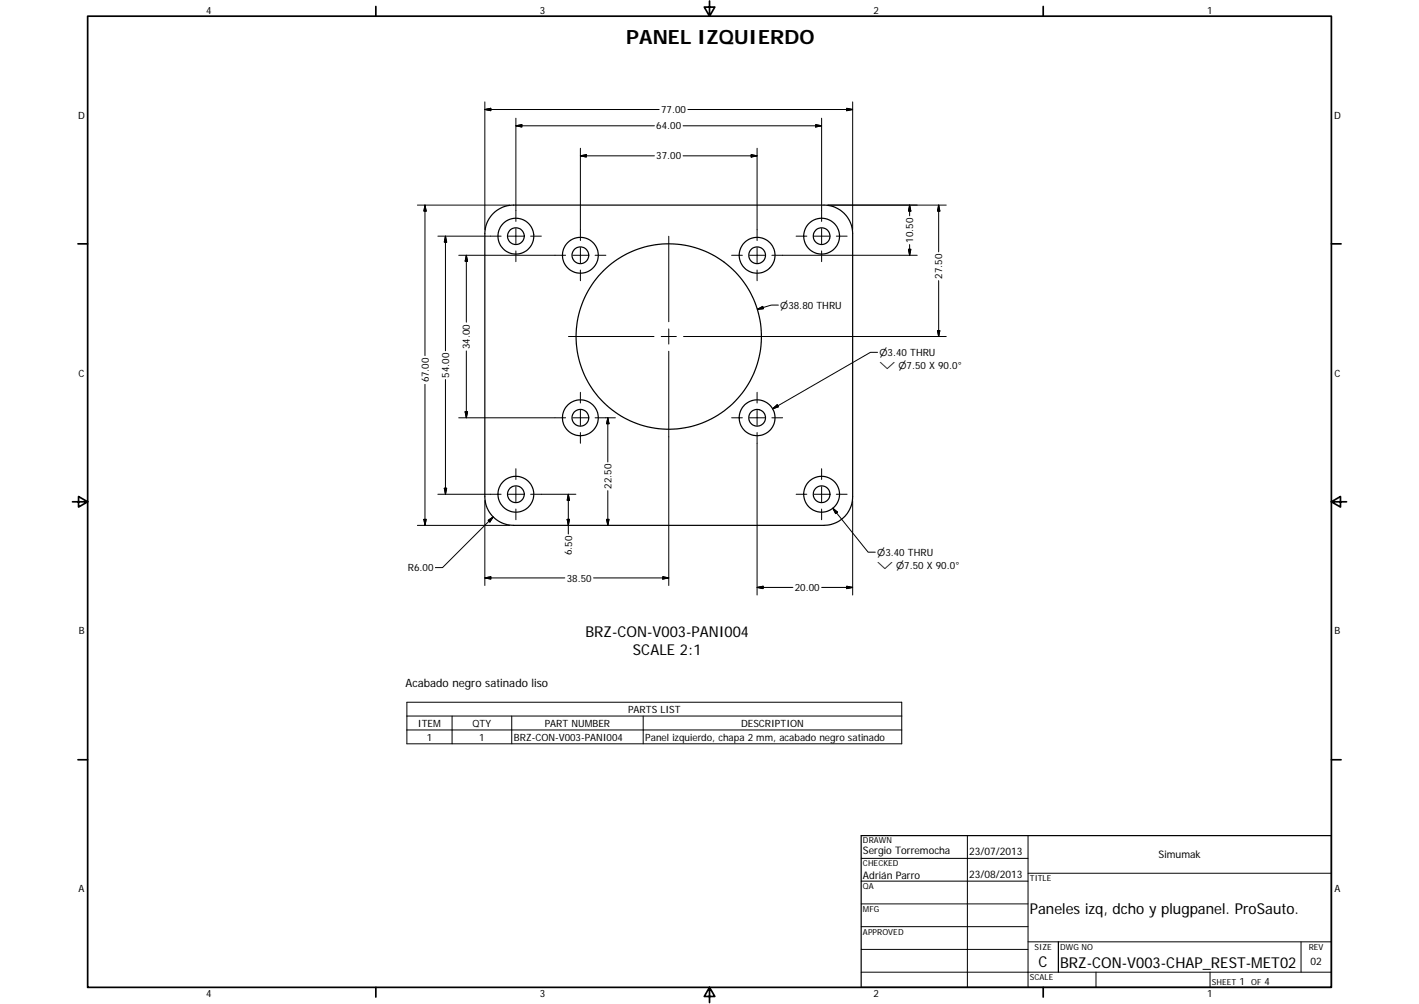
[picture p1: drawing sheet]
<svg xmlns="http://www.w3.org/2000/svg" width="594mm" height="420mm" viewBox="0 0 594 420" stroke-linecap="round" stroke-linejoin="round" font-family="sans-serif">
<g fill="none" stroke="#000" stroke-width=".51">
<path d="M206.2 89.6a12 12 0 0 1 8.8-3.8h130a12 12 0 0 1 12 12v110a12 12 0 0 1-12 12.1h-130a12.1 12.1 0 0 1-12-12.1v-110a11.9 11.9 0 0 1 3.2-8.2zM360.5 349.7h196.9v63.5h-196.9z"/>
<circle cx="216" cy="98.8" r="3.5"/>
<circle cx="216" cy="98.8" r="7.5"/>
<circle cx="344" cy="98.8" r="3.5"/>
<circle cx="344" cy="98.8" r="7.5"/>
<circle cx="243" cy="106.8" r="3.5"/>
<circle cx="243" cy="106.8" r="7.5"/>
<circle cx="317" cy="106.8" r="3.5"/>
<circle cx="317" cy="106.8" r="7.5"/>
<circle cx="280" cy="140.8" r="38.8"/>
<circle cx="243" cy="174.8" r="3.5"/>
<circle cx="243" cy="174.8" r="7.5"/>
<circle cx="317" cy="174.8" r="7.5"/>
<circle cx="317" cy="174.8" r="3.5"/>
<circle cx="216" cy="206.8" r="3.5"/>
<circle cx="216" cy="206.8" r="7.5"/>
<circle cx="344" cy="206.8" r="3.5"/>
<circle cx="344" cy="206.8" r="7.5"/>
</g>
<g fill="none" stroke="#000" stroke-width=".71">
<path d="M36.7 6.8h520.7v406.4h-520.7zM157.3 2.7v4.1M297 .4v6.4l-2.2-3.8h4.5l-2.3 3.8M436.7 2.7v4.1M32.6 102h4.1M557.4 102h4.1M30.3 210h6.4l-3.8-2.2v4.4l3.8-2.2M557.4 210l3.8 2.2v-4.4l-3.8 2.2h6.3M32.6 317.9h4.1M557.4 317.9h4.1M157.3 413.2v4.1M297 413.2l2.3 3.8h-4.5l2.2-3.8v6.3"/>
<path d="M436.7 413.2v4.1"/>
</g>
<g fill="none" stroke="#000" stroke-width=".42">
<path d="M203 45.8l2.5-.5v1zM203 45.8h73M203 42.7v53.5M216 49.5v43.2M216 52.6l2.5-.4v.9zM216 52.6h58M286 52.6h58M288 45.8h69M341.5 52.2l2.5 .4-2.5 .5zM344 49.5v43.2M354.5 45.3l2.5 .5-2.5 .5zM357 42.7v53.5"/>
<path d="M243 62v38.7M243 65.2l2.5-.5v1zM243 65.2h31M286 65.2h31M314.5 64.7l2.5 .5-2.5 .5zM317 62v38.7M174.7 85.8h38.7M177.9 85.8v63M177.9 85.8l.5 2.5h-.9zM183.3 98.8h26.5M186.5 98.8v48M186.5 98.8l.5 2.5h-1z"/>
<path d="M212.8 98.8h6.4M216 95.7v6.3M222.2 98.8h4.4M280 98.9v35.8M333.3 98.8h4.5M340.8 98.8h6.3M344 95.7v6.3M346.6 85.8h49.5M350.1 98.8h4.6M380.8 85.8v4.5M380.8 85.8l.5 2.5h-1zM393 85.8l.5 2.5h-1z"/>
<path d="M393 85.8v19.6M192.1 106.8h23.8M195.2 106.8v28M195.2 106.8l.5 2.5h-1zM216 105v4.5M216.1 106.8h20.7M239.8 106.8h6.4M243 103.7v6.3M243 113v4.5M249.1 106.8h4.6M306.3 106.8h4.5M313.8 106.8h6.3"/>
<path d="M317 103.7v6.3M317 113v4.5M343.9 106.8h-20.8M344 105v4.5M344.1 106.8h39.9M380.3 104.3h1l-.5 2.5zM380.8 102.3v4.5M393 117.4v23.4M280 137.6v6.4M317.1 129.5l2.2-1.3 .3 1zM325.9 127.7h-3l-5.8 1.8M392.5 138.3h1l-.5 2.5z"/>
<path d="M186.5 158.8v48M195.2 146.9v27.9M238 140.8h35.8M276.8 140.8h6.4M280 147v98M286.2 140.8h109.9M367.4 147.4h-3l-40.9 23.7M177.9 160.8v59.1M194.7 172.3h1l-.5 2.5zM236.8 174.8h-44.7M239.8 174.8h6.4M243 164.2v4.5"/>
<path d="M243 171.7v6.3M249.1 174.8h8.5M254.5 174.8v18.5M254.5 174.8l.5 2.5h-1zM306.3 174.8h4.5M313.8 174.8h6.3M317 164.2v4.5M317 171.7v6.3M323.1 174.8h4.6M323.5 171.1l1.9-1.7 .5 .9zM216 196.2v4.5M243 181v4.5"/>
<path d="M317 181v68M344 196.2v4.5M174.7 219.9h38.7M177.5 217.3h.9l-.5 2.6zM183.3 206.8h26.5M186 204.3h1l-.5 2.5zM203 209.4v35.6M204.4 217.7l2.1-1.4-1.4 2.2zM206.5 216.3l-21.2 21.2h-3M212.8 206.8h6.4M216 203.7v6.3M216 213v4.5"/>
<path d="M222.2 206.8h18.9M237.4 217.3h1l-.5 2.6zM237.9 206.8v16.7M237.9 206.8l.5 2.5h-1zM254 217.3h1l-.5 2.6zM254.5 205.3v14.6M333.3 206.8h4.5M340.8 206.8h6.3M344 203.7v6.3M344 213v4.5M348.7 212.7l1.9 1.6-.7 .6zM348.7 212.7l14.7 18.4h3.1"/>
<path d="M350.1 206.8h4.6M357 209.4v39.6M203 241.9l2.5-.6v1zM203 241.9h33.5M248.5 241.9h31.5M277.5 241.3l2.5 .6-2.5 .4zM317 245.8l2.5-.5v1zM317 245.8h15M344 245.8h13M354.5 245.3l2.5 .5-2.5 .5zM170.3 293.9h207.2v17.4h-207.2zM170.3 299.7h207.2"/>
<path d="M189.3 299.7v11.6M214.2 299.7v11.6M269.3 299.7v11.6M170.3 305.5h207.2M360.5 359.2h69.9M405 349.7v63.5M430.4 349.7v63.5M360.5 368.7h69.9M360.5 378.3h69.9M430.4 365.4h127M360.5 387.8h69.9M360.5 397.3h69.9"/>
<path d="M430.4 394.1h127M443.1 394.1v12.7M544.7 394.1v12.7M360.5 406.8h196.9M458.8 406.8v6.4M506.6 406.8v6.4"/>
</g>
<g fill="#000" stroke="#000" stroke-width=".42">
<path d="M203 45.8l2.5-.5v1zM216 52.6l2.5-.4v.9zM341.5 52.2l2.5 .4-2.5 .5zM354.5 45.3l2.5 .5-2.5 .5zM243 65.2l2.5-.5v1zM314.5 64.7l2.5 .5-2.5 .5zM177.9 85.8l.5 2.5h-.9zM380.8 85.8l.5 2.5h-1zM393 85.8l.5 2.5h-1zM186.5 98.8l.5 2.5h-1zM195.2 106.8l.5 2.5h-1zM380.3 104.3h1l-.5 2.5z"/>
<path d="M317.1 129.5l2.2-1.3 .3 1zM392.5 138.3h1l-.5 2.5zM194.7 172.3h1l-.5 2.5zM254.5 174.8l.5 2.5h-1zM323.5 171.1l1.9-1.7 .5 .9zM177.5 217.3h.9l-.5 2.6zM186 204.3h1l-.5 2.5zM204.4 217.7l2.1-1.4-1.4 2.2zM237.4 217.3h1l-.5 2.6zM237.9 206.8l.5 2.5h-1zM254 217.3h1l-.5 2.6zM348.7 212.7l1.9 1.6-.7 .6z"/>
<path d="M203 241.9l2.5-.6v1zM277.5 241.3l2.5 .6-2.5 .4zM317 245.8l2.5-.5v1zM354.5 245.3l2.5 .5-2.5 .5z"/>
</g>
<text font-size="8.2" x="262.2" y="18.5">PANEL IZQUIERDO</text>
<g font-size="6.3">
<text x="245.1" y="266.6">BRZ-CON-V003-PANI004</text>
<text x="265" y="274.2">SCALE 2:1</text>
<text x="431.1" y="382.6">Paneles izq, dcho y plugpanel. ProSauto.</text>
<text x="434.8" y="404.7">C</text>
<text x="443.8" y="405.2">BRZ-CON-V003-CHAP_REST-MET02</text>
</g>
<text font-size="4.8" x="169.8" y="287.6">Acabado negro satinado liso</text>
<g font-size="4.4">
<text x="361.3" y="357.5">Sergio Torremocha</text>
<text x="405.8" y="357.8">23/07/2013</text>
<text x="485.1" y="359.2">Simumak</text>
<text x="361.3" y="367.9">Adrián Parro</text>
<text x="405.8" y="367.3">23/08/2013</text>
<text x="548.7" y="404">02</text>
</g>
<g font-size="4.2">
<text x="86.4" y="5.8">4</text>
<text x="226.1" y="5.8">3</text>
<text x="365.7" y="5.8">2</text>
<text x="505.4" y="5.8">1</text>
<text x="276.8" y="47.4">77.00</text>
<text x="32.8" y="49.6">D</text>
<text x="558.5" y="49.6">D</text>
<text x="274.8" y="54.2">64.00</text>
<text x="274.8" y="66.7">37.00</text>
<text x="382.3" y="101.6" transform="rotate(-90 382.3 101.6)">10.50</text>
<text x="394.5" y="116.6" transform="rotate(-90 394.5 116.6)">27.50</text>
<text x="196.8" y="146" transform="rotate(-90 196.8 146)">34.00</text>
<text x="32.9" y="157.6">C</text>
<text x="179.5" y="160.1" transform="rotate(-90 179.5 160.1)">67.00</text>
<text x="188" y="158.1" transform="rotate(-90 188 158.1)">54.00</text>
<text x="558.7" y="157.6">C</text>
<text x="256" y="204.6" transform="rotate(-90 256 204.6)">22.50</text>
<text x="239.5" y="232.4" transform="rotate(-90 239.5 232.4)">6.50</text>
<text x="170.8" y="239.1">R6.00</text>
<text x="237.3" y="243.4">38.50</text>
<text x="332.7" y="247.4">20.00</text>
<text x="32.9" y="265.5">B</text>
<text x="558.7" y="265.5">B</text>
<text x="263" y="298.3">PARTS LIST</text>
<text x="175" y="304.1">ITEM</text>
<text x="197.8" y="304.1">QTY</text>
<text x="228.1" y="304.1">PART NUMBER</text>
<text x="310.2" y="304.1">DESCRIPTION</text>
<text x="178.7" y="309.9">1</text>
<text x="200.6" y="309.9">1</text>
<text x="215.2" y="309.9">BRZ-CON-V003-PANI004</text>
<text x="270.2" y="309.9">Panel izquierdo, chapa 2 mm, acabado negro satinado</text>
<text x="32.9" y="373.4">A</text>
<text x="558.6" y="373.4">A</text>
<text x="518.9" y="412.4">1</text>
<text x="529.4" y="412.4">4</text>
<text x="86.4" y="417.2">4</text>
<text x="226.1" y="417.2">3</text>
<text x="365.7" y="417.2">2</text>
<text x="505.4" y="417.2">1</text>
</g>
<g font-size="4">
<text x="326.7" y="129.1">⌀38.80 THRU</text>
<text x="368.2" y="149">⌀3.40 THRU</text>
<text x="368.2" y="154.3">⌵ ⌀7.50 X 90.0°</text>
<text x="367.2" y="232.6">⌀3.40 THRU</text>
<text x="367.2" y="237.9">⌵ ⌀7.50 X 90.0°</text>
</g>
<g font-size="3.5">
<text x="361.3" y="353">DRAWN</text>
<text x="361.3" y="362.5">CHECKED</text>
<text x="431.1" y="368.7">TITLE</text>
<text x="361.3" y="372.1">QA</text>
<text x="361.3" y="381.6">MFG</text>
<text x="361.3" y="391.2">APPROVED</text>
<text x="433.2" y="397.5">SIZE</text>
<text x="443.8" y="397.5">DWG NO</text>
<text x="547.9" y="397.4">REV</text>
<text x="431.1" y="410.2">SCALE</text>
<text x="507.3" y="412.4">SHEET</text>
<text x="523.8" y="412.4">OF</text>
</g>
</svg>
